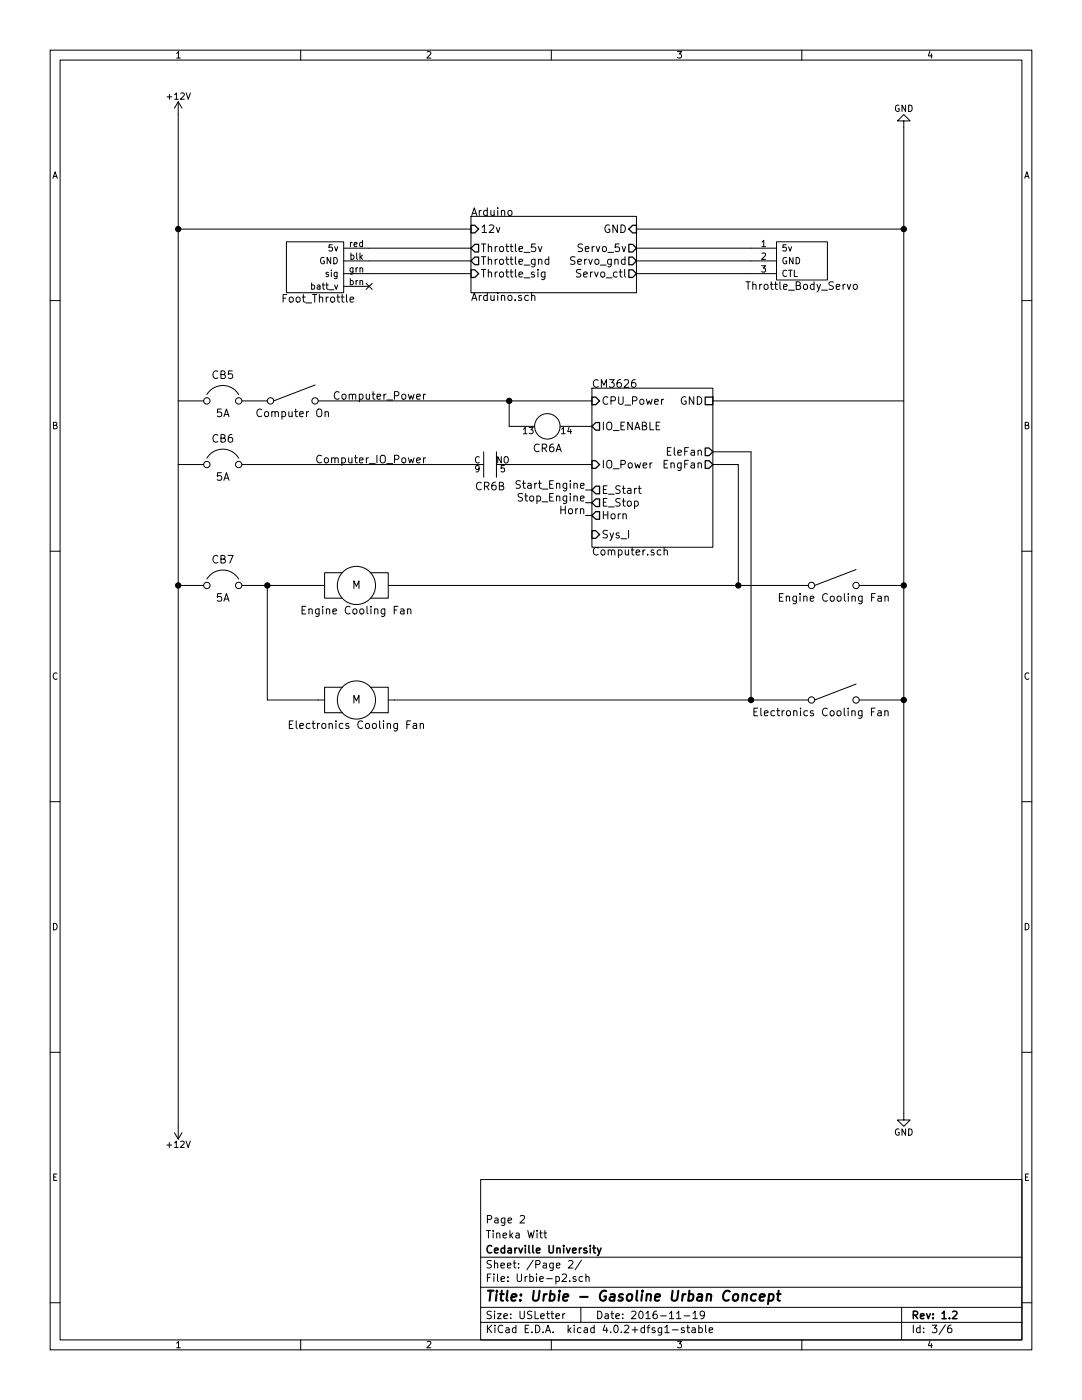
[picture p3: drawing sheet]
<svg xmlns="http://www.w3.org/2000/svg" width="216mm" height="279mm" viewBox="0 0 216 279" stroke-linecap="round" stroke-linejoin="round" font-family="sans-serif">
<g fill="none" stroke="#000" stroke-width=".2">
<path d="M10 10h195.9v259.4h-195.9zM12 12h191.9v255.4h-191.9zM60 10v2M110 10v2M160 10v2M35.6 20.3l-.8 1.3M35.6 20.3v207M35.6 20.3l.7 1.3M180.3 24.1h1.3l-1.3-1.2-1.2 1.2h1.2v199.4h1.3l-1.3 1.3-1.2-1.3h1.2M10 60h2M35.6 45.7h58.4M57.1 48.3h11.5v10.1h-11.5z"/>
<path d="M68.6 49.5h25.4M68.6 52.1h25.4M68.6 54.6h25.4M68.6 57.2h5.1M69.8 59.8l.8-.2-.1-.2-.4-.1-.3 .2 .1 .7h.6M73.1 56.5l1.2 1.3M74.3 56.5l-1.2 1.3M94 43.2h33v15.2h-33zM101.5 42.1l.4-.1 .3 .3v.4l-.3 .3-.4-.1-.2-.2zM106.1 59.1v-.1a.36 .36 0 0 1 .6 .2v.8M106.1 58.4v1.6M107.4 49.2l.4 1 .3-1"/>
<path d="M108.7 54.3v1.2l-.2 .3-.4-.1M108.7 54.4l-.4-.1-.3 .3v.4l.2 .2h.5M109.5 51.8l-.4-.1-.3 .3v.5l.1 .2h.6M109.5 51.2v1.6M127 49.5h27.9M127 52.1h27.9M127 54.6h27.9M127 45.7h53.3M154.9 48.3h10.2v7.6h-10.2zM170.3 56.9l.3-.2 .4 .2 .1 .6-.2 .2-.3 .1-.3-.2zM203.9 60h2M41.3 78.7a3.7 3.7 0 0 1 6.3 0"/>
<path d="M62.9 76.8l-8.3 3.2M67.7 78.3a.72 .72 0 0 0-1.1 .5 .72 .72 0 0 0 .8 .9l.3-.2M84.9 78.7l-.4 .3M118.1 77.5h24.1v31.7h-24.1zM126.7 75.8h-.4a.99 .99 0 0 0 0 1.5l.5-.2 .1-.5-.3-.2h-.3l-.3 .2M35.6 92.7h5M35.6 80h5M41.3 91.4a3.7 3.7 0 0 1 6.3 0M48.3 92.7h48.2M48.3 80h5M63.5 80h54.6M64.2 91a.72 .72 0 0 0-1.1 .5 .72 .72 0 0 0 .8 .9l.3-.2"/>
<path d="M64.9 82.3v-.1a.36 .36 0 0 1 .6 .2v.8M84.9 91.4l-.4 .3M96.5 90.2v5.1M99.1 90.2v5.1M101.6 92.7h16.5M101.6 80v5.1h2.5M103.8 96a.62 .62 0 0 0-.8 .1v.4l.8 .4v.4a.62 .62 0 0 1-.9 .1M114.3 85.1h3.8M116.8 97.8h1.3M127.4 97.5h.5M127.6 97v1.3l.3 .2M142.2 92.7h5.1v24.1"/>
<path d="M142.2 80h38.1M142.2 90.2h7.7v49.5M10 110h2M35.6 116.8h5M41.3 115.6a3.7 3.7 0 0 1 6.3 0M48.3 116.8h16.5M53.3 116.8v22.9h11.5M68.3 114.3h-3.5v5.1h3.5M73.9 114.3h3.6v5.1h-3.6M77.5 116.8h83.8M116.8 102.9h1.3M116.8 100.3h1.3"/>
<path d="M132.5 109.9l.1-.1a.36 .36 0 0 1 .6 .2v.8M132.5 109.2v1.6M155.5 119.2h.5M156.3 118.5h-.8v1.5h.8M170.8 113.7l-8.2 3.1M171.4 116.8h8.9M175.2 119h.6l.1 1M175.9 119.3l-.5 .1a.3 .3 0 0 0-.3 .3 .3 .3 0 0 0 .3 .3l.5-.1M176.6 119.1l.1-.1a.36 .36 0 0 1 .5 .2v.8M176.6 119v1M203.9 110h2M60.3 121.7h.5"/>
<path d="M61 121h-.7v1.5h.7M68.3 137.2h-3.5v5h3.5M73.9 137.2h3.6v5h-3.6M77.5 139.7h83.8M80 121.6h.5l.1 .9M80.6 121.9h-.5a.3 .3 0 0 0-.2 .3 .3 .3 0 0 0 .2 .3h.5M81.3 121.7l.1-.1a.36 .36 0 0 1 .6 .1v.8M81.3 121.5v1M170.8 136.5l-8.2 3.2M171.4 139.7h8.9M10 160h2M57.7 144.6h.5"/>
<path d="M58.5 143.9h-.8v1.5h.8M82.5 144.4h.6v1M83.1 144.7l-.5 .1a.3 .3 0 0 0-.2 .3 .3 .3 0 0 0 .2 .3l.5-.1M83.8 144.5l.1-.1a.36 .36 0 0 1 .6 .2v.8M83.8 144.4v1M150.4 142.1h.6M151.2 141.3h-.8v1.5h.8M175.2 141.9h.6v.9M175.8 142.2l-.5 .1a.3 .3 0 0 0-.2 .3 .3 .3 0 0 0 .2 .2h.5M176.6 142v-.1a.36 .36 0 0 1 .6 .2v.7M176.6 141.8v1M203.9 160h2"/>
<path d="M10 210h2M203.9 210h2M34.8 226.1l.8 1.2M36.3 226.1l-.7 1.2M95.9 235.4h108v32h-108zM10 260h2M95.9 256.9h108M95.9 250.9h108M103.8 242.7l.6-.1 .3 .4-1 1.1h1M107.7 246.1h.5M107.9 245.6v1.3l.3 .2M108.5 246.1h.6"/>
<path d="M108.7 245.6v1.3l.4 .2M113.5 251.7l.5-.1 .3 .4-.9 1.1h.9M114.9 254.8a.37 .37 0 0 0-.6 .2l.1 .2 .5 .1 .1 .2-.2 .3-.5-.1M116 251.5l-1.2 1.9M116.3 254.8h-.5l-.3 .2 .1 .6 .2 .2 .5-.1M116.9 254.9l.2-.1h.4l.1 1M116.9 254.3v1.5M203.9 260h2M60 267.4v2M95.9 263.9h108M95.9 260.9h108M110 267.4v2"/>
<path d="M110.9 262.7l.7-.2v-.2l-.4-.1-.3 .2 .1 .7h.6M112.3 262.2v1M112.7 262.2l-.4 .3M115.9 260.9v3M134.2 265.4h1.1M135 263.2h.9M136.5 262.6h1.1M136.5 265a.37 .37 0 0 0-.6 .2l.1 .2 .5 .1 .1 .2-.2 .3-.5-.1M137 265h.6M137.2 264.5v1.3l.4 .2M138.1 265h.6v1M138.3 262.1l.4-.4v1.5"/>
<path d="M138.3 263.2h.8M138.7 265.3l-.4 .1-.3 .2 .3 .4 .4-.1M139.4 265h.5l.3 .3-.2 .6h-.6M139.4 264.5v1.5M140.6 262.3l-.3 .3h-.3l-.3-.3 .2-.6h.4l.2 .1a1.19 1.19 0 0 1-.2 1.3l-.4 .1M140.8 264.5v1.3l.2 .2M141.5 265.5l.7-.2v-.3h-.5l-.2 .2 .1 .7h.6M160 267.4v2M179.9 260.9v6.5M188.6 264.4l-1.2 1.9M189.8 264.5h-.4a1.11 1.11 0 0 0-.2 1.4l.5 .1 .2-.2v-.5l-.2-.3-.5 .1-.1 .2"/>
<circle cx="41.3" cy="92.7" r=".63"/>
<circle cx="41.3" cy="80" r=".63"/>
<circle cx="47.6" cy="80" r=".63"/>
<circle cx="47.6" cy="92.7" r=".63"/>
<circle cx="54" cy="80" r=".63"/>
<circle cx="62.9" cy="80" r=".63"/>
<circle cx="109.2" cy="85.1" r="2.54"/>
<circle cx="41.3" cy="116.8" r=".63"/>
<circle cx="47.6" cy="116.8" r=".63"/>
<circle cx="71.1" cy="116.8" r="3.8"/>
<circle cx="161.9" cy="116.8" r=".63"/>
<circle cx="170.8" cy="116.8" r=".63"/>
<circle cx="71.1" cy="139.7" r="3.8"/>
<circle cx="161.9" cy="139.7" r=".63"/>
<circle cx="170.8" cy="139.7" r=".63"/>
</g>
<path d="M118.3 249.1h.5M118.5 248.6v1.3l.3 .2M119.2 249.1l.4 1M119.9 249.1l-.5 1.3-.2 .2M190.1 261.8l.6-.1 .3 .4-1 1.1h1" fill="none" stroke="#000" stroke-width=".3"/>
<path d="M148.2 258.4l.3-.1h.5l-.1 1.3M148.2 258.3l-.1 1.3M150.9 258.3a.7 .7 0 0 0-1 .3v.8l.3 .2 .5-.1M151.6 258.9l1-.2-.1-.4h-.7l-.3 1 .3 .3 .6-.1M153.5 258.3a.65 .65 0 0 1 .8 .1l-.1 1a.67 .67 0 0 1-.9 .1M153.5 258.3l-.3 2M155 258.3h.8M155.4 257.6l-.2 1.7v.2l.4 .1" fill="none" stroke="#000" stroke-width=".41"/>
<g fill="none" stroke="#000" stroke-width=".25">
<path d="M94 45h.7l.8 .7-.8 .8h-.7zM94 53.8h.7l.8 .8-.8 .8h-.7zM94.7 48.8h.8v1.5h-.8l-.7-.8zM94.7 51.3h.8v1.5h-.8l-.7-.7zM125.5 48.8h.7l.8 .7-.8 .8h-.7zM125.5 51.3h.7l.8 .8-.8 .7h-.7zM125.5 53.8h.7l.8 .8-.8 .8h-.7zM126.2 45h.8v1.5h-.8l-.7-.8zM118.1 79.2h.8l.7 .8-.7 .8h-.8zM140.7 79.2h1.5v1.6h-1.5zM118.1 91.9h.8l.7 .8-.7 .8h-.8zM118.9 84.3h.7v1.6h-.7l-.8-.8z"/>
<path d="M118.9 97h.7v1.6h-.7l-.8-.8zM140.7 89.4h.8l.7 .8-.7 .7h-.8zM140.7 91.9h.8l.7 .8-.7 .8h-.8zM118.1 100.3l.8-.7h.7v1.5h-.7zM118.1 105.9h.8l.7 .8-.7 .7h-.8zM118.9 102.1h.7v1.5h-.7l-.8-.7z"/>
</g>
<g fill="#000" stroke="#000" stroke-width=".25">
<circle cx="35.6" cy="45.7" r=".51"/>
<circle cx="180.3" cy="45.7" r=".51"/>
<circle cx="101.6" cy="80" r=".51"/>
<circle cx="35.6" cy="116.8" r=".51"/>
<circle cx="53.3" cy="116.8" r=".51"/>
<circle cx="147.3" cy="116.8" r=".51"/>
<circle cx="180.3" cy="116.8" r=".51"/>
<circle cx="149.9" cy="139.7" r=".51"/>
<circle cx="180.3" cy="139.7" r=".51"/>
</g>
<text font-size="2.8" x="96.9" y="259.7">Title: Urbie - Gasoline Urban Concept</text>
<g font-size="2.1">
<text x="94" y="43.1">Arduino</text>
<text x="95.9" y="46.5">12v</text>
<text x="120.3" y="46.5">GND</text>
<text x="95.9" y="50.3">Throttle_5v</text>
<text x="95.9" y="52.8">Throttle_gnd</text>
<text x="114.1" y="52.8">Servo_gnd</text>
<text x="115.6" y="50.3">Servo_5v</text>
<text x="95.9" y="55.4">Throttle_sig</text>
<text x="115.5" y="55.4">Servo_ctl</text>
<text x="149.3" y="57.8">Throttle_Body_Servo</text>
<text x="56.7" y="60.4">Foot_Throttle</text>
<text x="94" y="60">Arduino.sch</text>
<text x="42.3" y="75.6">CB5</text>
<text x="118.1" y="77.4">CM3626</text>
<text x="43.1" y="83.2">5A</text>
<text x="51.6" y="83.2">Computer On</text>
<text x="67.5" y="79.8">Computer_Power</text>
<text x="120" y="80.8">CPU_Power</text>
<text x="135.6" y="80.8">GND</text>
<text x="42.3" y="88.3">CB6</text>
<text x="120" y="85.9">IO_ENABLE</text>
<text x="43.1" y="95.9">5A</text>
<text x="64.1" y="92.5">Computer_IO_Power</text>
<text x="106.3" y="90.2">CR6A</text>
<text x="120" y="93.5">IO_Power</text>
<text x="132.5" y="93.5">EngFan</text>
<text x="133.3" y="90.9">EleFan</text>
<text x="94.9" y="97.8">CR6B</text>
<text x="103.8" y="97.5">Start_Engine</text>
<text x="103.9" y="100.1">Stop_Engine</text>
<text x="120" y="98.6">E_Start</text>
<text x="120" y="101.1">E_Stop</text>
<text x="111.9" y="102.6">Horn</text>
<text x="120" y="103.6">Horn</text>
<text x="120" y="107.4">Sys_I</text>
<text x="42.3" y="112.4">CB7</text>
<text x="118.1" y="110.8">Computer.sch</text>
<text x="70.2" y="117.5">M</text>
<text x="43.1" y="120.1">5A</text>
<text x="61.2" y="122.6">Engine Cooling Fan</text>
<text x="156.4" y="120.1">Engine Cooling Fan</text>
<text x="70.2" y="140.4">M</text>
<text x="151.7" y="142.9">Electronics Cooling Fan</text>
<text x="59" y="145.5">Electronics Cooling Fan</text>
<text x="96.9" y="244.1">Page 2</text>
<text x="96.9" y="250.1">Cedarville University</text>
<text x="96.9" y="247.1">Tineka Witt</text>
<text x="96.9" y="255.8">File: Urbie-p2.sch</text>
<text x="96.9" y="253.1">Sheet: /Page 2/</text>
<text x="96.9" y="263.2">Size: USLetter</text>
<text x="118.9" y="263.2">Date: 2016-11-19</text>
<text x="181.9" y="263.2">Rev: 1.2</text>
<text x="96.9" y="266">KiCad E.D.A. kicad 4.0.2+dfsg1-stable</text>
<text x="181.9" y="266">Id: 3/6</text>
</g>
<g font-size="1.8">
<text x="35" y="11.6">1</text>
<text x="85" y="11.6">2</text>
<text x="135" y="11.6">3</text>
<text x="185" y="11.6">4</text>
<text x="33.5" y="19.9">+12V</text>
<text x="178.4" y="22.3">GND</text>
<text x="10.4" y="35.6">A</text>
<text x="204.3" y="35.6">A</text>
<text x="63.6" y="52.7">GND</text>
<text x="65.6" y="50.2">5v</text>
<text x="69.7" y="49.3">red</text>
<text x="69.8" y="51.8">blk</text>
<text x="151.9" y="49.3">1</text>
<text x="151.9" y="51.8">2</text>
<text x="156" y="50.2">5v</text>
<text x="156" y="52.7">GND</text>
<text x="62.4" y="57.8">batt_v</text>
<text x="65" y="55.2">sig</text>
<text x="69.7" y="56.9">brn</text>
<text x="69.7" y="54.4">grn</text>
<text x="151.9" y="54.4">3</text>
<text x="156" y="55.2">CTL</text>
<text x="10.4" y="85.6">B</text>
<text x="104.4" y="86.6">13</text>
<text x="112.1" y="86.6">14</text>
<text x="204.3" y="85.6">B</text>
<text x="94.6" y="92.5">C</text>
<text x="94.8" y="94.2">9</text>
<text x="99" y="92.5">NO</text>
<text x="99.8" y="94.2">5</text>
<text x="10.4" y="135.6">C</text>
<text x="204.3" y="135.6">C</text>
<text x="10.4" y="185.6">D</text>
<text x="204.3" y="185.6">D</text>
<text x="178.4" y="226.6">GND</text>
<text x="33.5" y="229.1">+12V</text>
<text x="10.4" y="235.6">E</text>
<text x="204.3" y="235.6">E</text>
<text x="35" y="269">1</text>
<text x="85" y="269">2</text>
<text x="135" y="269">3</text>
<text x="185" y="269">4</text>
</g>
</svg>
